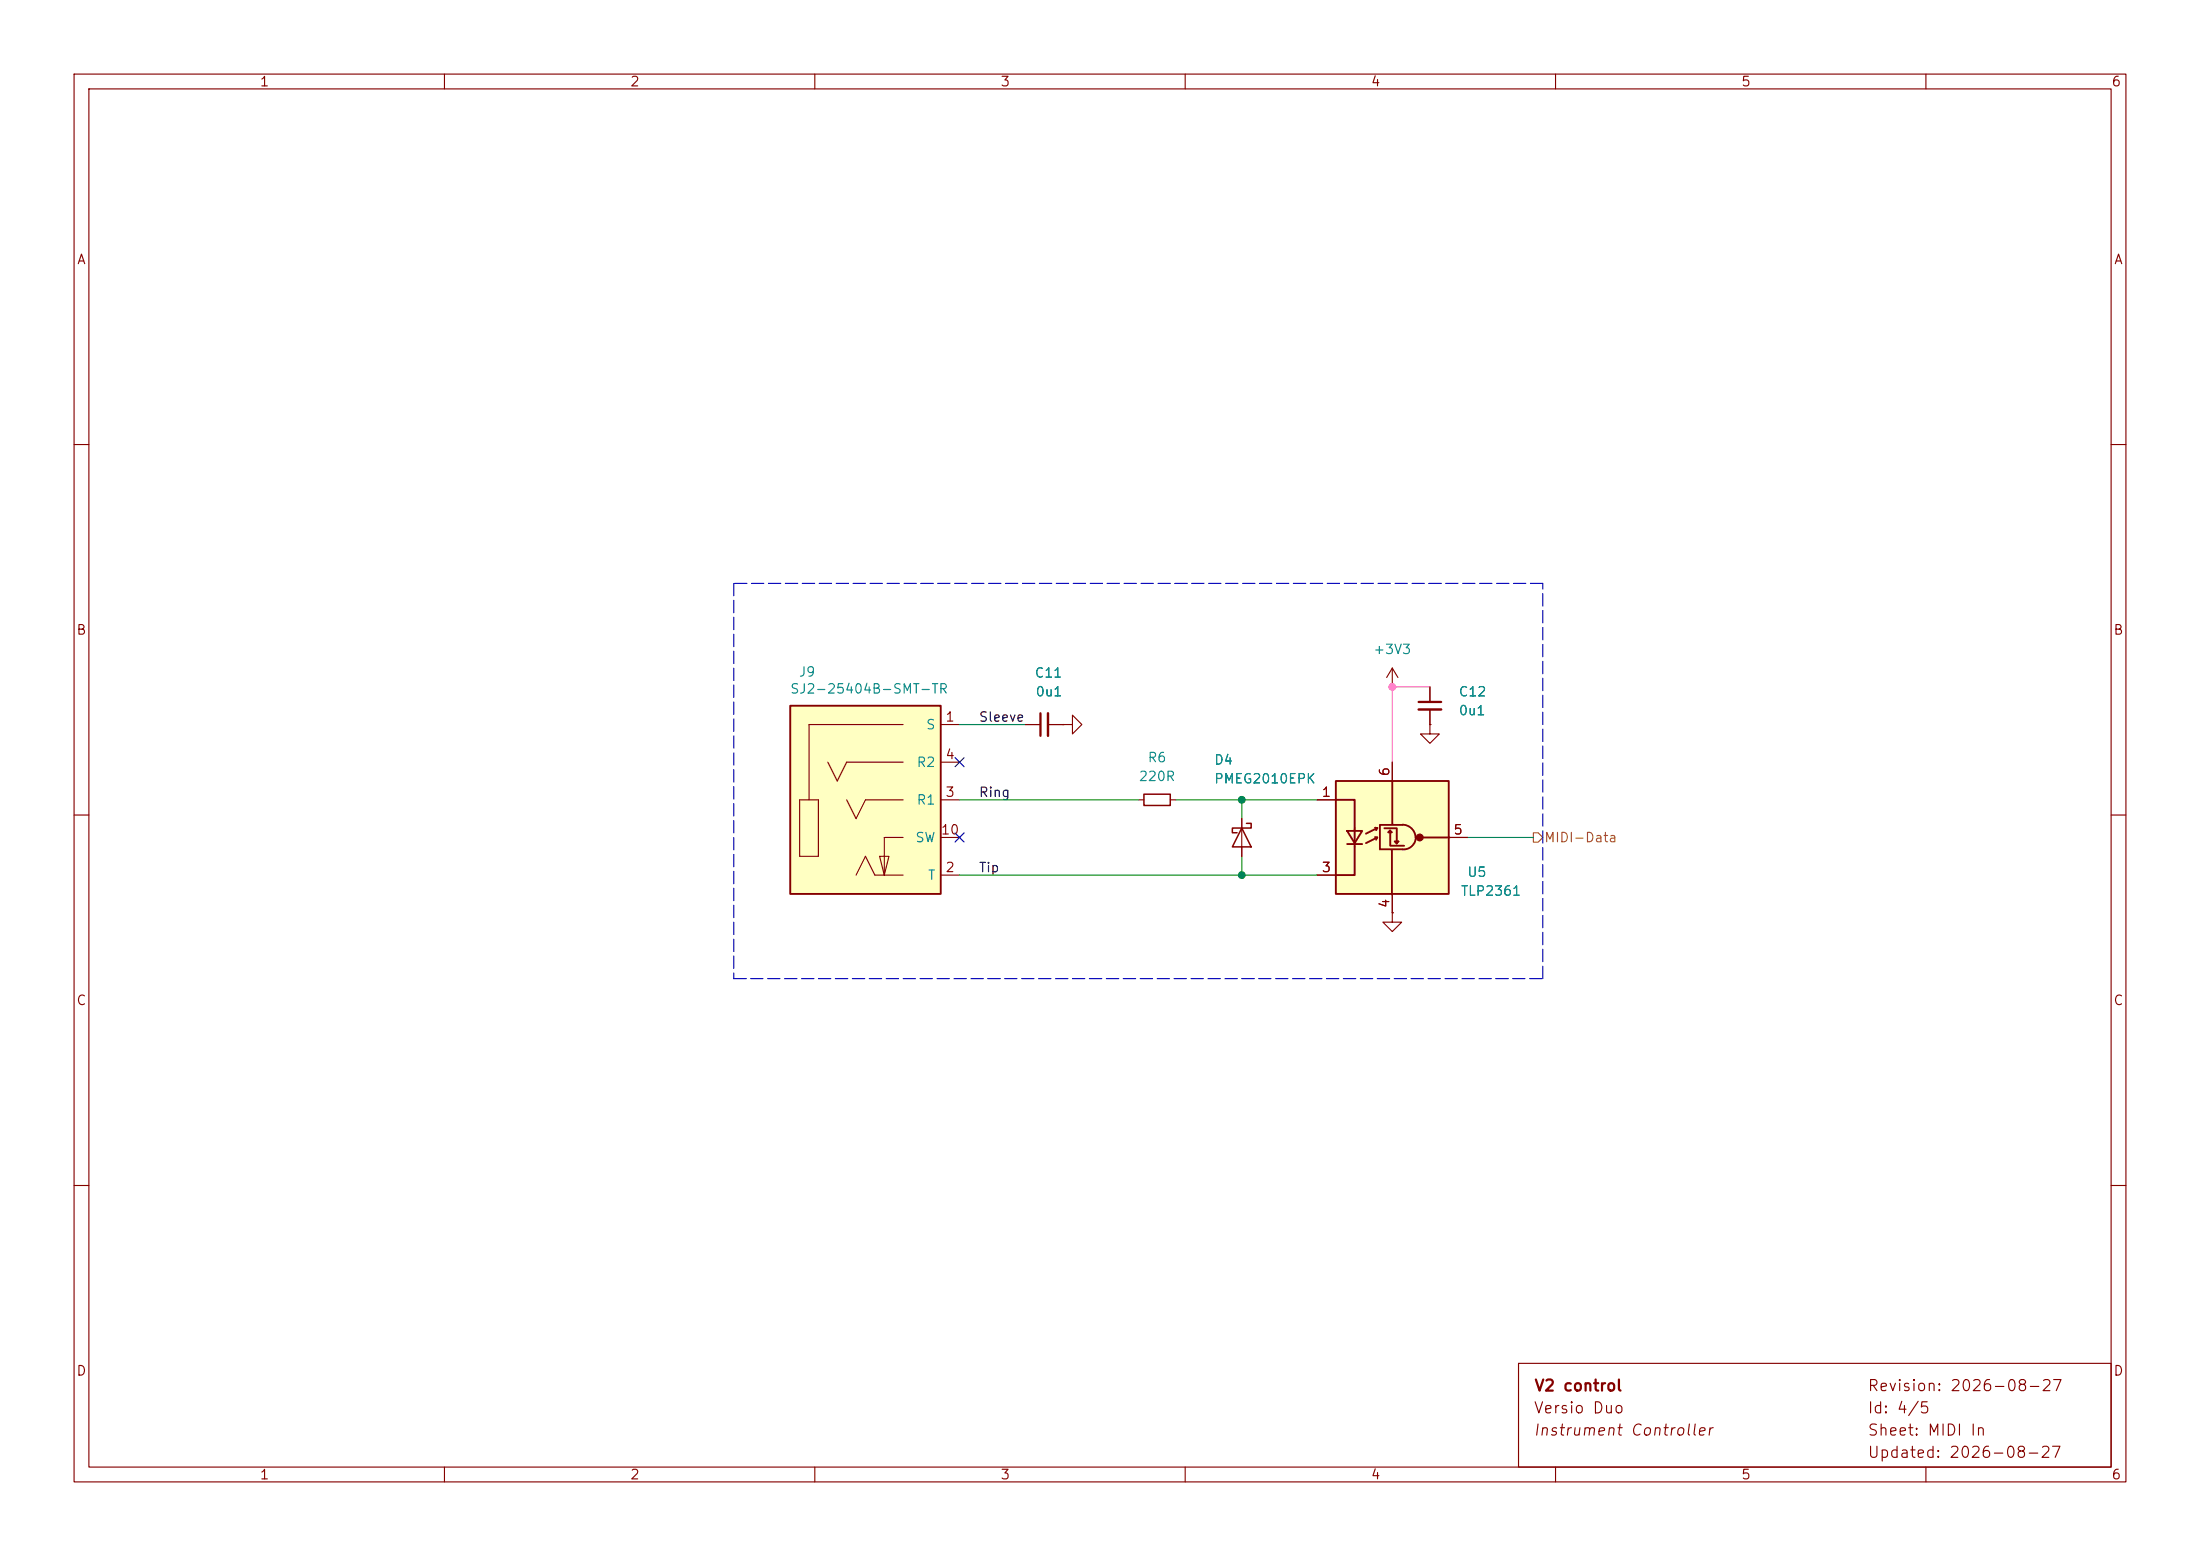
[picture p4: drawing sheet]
<svg xmlns="http://www.w3.org/2000/svg" width="297mm" height="210mm" viewBox="0 0 297 210" stroke-linecap="round" stroke-linejoin="round" font-family="sans-serif">
<g fill="none" stroke="#840000" stroke-width=".15">
<path d="M10 10h277v190h-277zM12 12h273v186h-273zM60 10v2M110 10v2M160 10v2M210 10v2M260 10v2M10 60h2M285 60h2M188 92.7h.1M188 90.2l-.8 1.2M188 90.2l.7 1.2"/>
<path d="M188 90.2v2.5M10 110h2M285 110h2M188 123.2v1.3h1.2l-1.2 1.2-1.3-1.2h1.3M188 123.2h.1M10 160h2M285 160h2M60 198v2M110 198v2M160 198v2M205 184h80v14h-80zM210 198v2"/>
<path d="M260 198v2"/>
</g>
<path d="M180.3 105.4h15.3v15.3h-15.3z" fill="#ffffc2"/>
<g fill="none" stroke="#840000" stroke-width=".25">
<path d="M180.3 105.4h15.3v15.3h-15.3zM180.3 108h2.6v5.8M181.9 112.1h2l-1 1.7zM181.9 113.9h2M182.9 113.9v4.2h-2.6M185.6 111.7l.3 .1M185.6 113h.3M185.9 111.8l-1.5 .7M185.9 113l-1.5 .8M185.9 111.8l-.1 .3M185.9 113l-.1 .3M186.9 111.8h1.7v2"/>
<path d="M187.4 112.3l.3-.2 .2 .2zM187.7 112.4v1.7h1.9M187.9 114.8v5.9M188 105.4v5.8M188.5 113.8l-.2-.2h.5l-.3 .2M189.3 111.3a1.8 1.8 0 0 1 1.8 1.8M189.3 111.3h-3v3.3h3M191.1 113.1a1.66 1.66 0 0 1-1.7 1.5M192 113h3.7"/>
</g>
<circle cx="191.7" cy="113" r=".46" fill="#840000" stroke="#840000" stroke-width=".15"/>
<path d="M138.4 97.8h2.1M141.5 97.8h2M143.5 97.8h1.3v-1.3l1.2 1.3-1.2 1.3v-1.3M143.5 97.8h.1M153.7 108h.7M158 108h.7M177.8 108h2.5M177.8 118.1h2.5M188 102.9v2.5M195.6 113h2.5M188 120.7v2.5" fill="none" stroke="#840000" stroke-width=".15"/>
<path d="M154.4 107.2h3.6v1.5h-3.6z" fill="none" stroke="#840000" stroke-width=".2"/>
<path d="M140.5 96.3v3" fill="none" stroke="#840000" stroke-width=".3"/>
<path d="M141.5 96.3v3" fill="none" stroke="#840000" stroke-width=".33"/>
<g fill="#ffffc2">
<path d="M106.7 95.3h20.3v25.4h-20.3z"/>
<path d="M118.7 115.6h1.3l-.6 2.5z"/>
</g>
<path d="M106.7 95.3h20.3v25.4h-20.3z" fill="none" stroke="#840000" stroke-width=".25"/>
<g fill="none" stroke="#840000" stroke-width=".15">
<path d="M121.9 97.8h-12.7v10.2M127 97.8h2.5M138.4 97.8h2.1M141.5 97.8h2M143.5 97.8h.1M193 97.8v1.3h1.3l-1.3 1.2-1.2-1.2h1.2M193 97.8h.1M193 92.7v2M193 95.8v2M107.9 108h2.6v7.6h-2.6zM111.8 102.9l1.2 2.5 1.3-2.5h7.6M114.3 108l1.3 2.5 1.2-2.5h5.1"/>
<path d="M115.6 118.1l1.2-2.5 1.3 2.5h3.8M118.7 115.6h1.3l-.6 2.5zM121.9 113h-2.5v5.1M127 108h2.5M127 118.1h2.5M127 102.9h2.5M127 113h2.5M167.6 110.5v5.1M177.8 108h2.5M177.8 118.1h2.5M188 102.9v2.5M195.6 113h2.5"/>
<path d="M188 123.2h.1M188 120.7v2.5"/>
</g>
<path d="M191.5 94.7h3.1" fill="none" stroke="#840000" stroke-width=".3"/>
<path d="M191.5 95.8h3.1" fill="none" stroke="#840000" stroke-width=".33"/>
<path d="M167.6 111.8l1.3 2.5h-2.5zM168.3 111.1h.6v.7h-2.5v.6h.6" fill="none" stroke="#840000" stroke-width=".2"/>
<path d="M207 112.4h.6l.7 .6-.7 .7h-.6z" fill="none" stroke="#848400" stroke-width=".15"/>
<path d="M99.1 78.7v53.4M208.3 78.7h-109.2M99.1 132.1h109.2M208.3 132.1v-53.4" fill="none" stroke="#0000c2" stroke-width=".15" stroke-dasharray="1.7 .6"/>
<path d="M129.5 97.8h8.9M129.5 118.1h48.3M129.5 108h24.2M158.7 108h19.1M167.6 108v2.5M167.6 115.6v2.5M198.1 113h8.9" fill="none" stroke="#008400" stroke-width=".15"/>
<path d="M193 92.7h-5v10.2" fill="none" stroke="#ff5cbb" stroke-width=".15"/>
<path d="M128.9 112.4l1.2 1.2M128.9 102.3l1.2 1.2M130.1 112.4l-1.2 1.2M130.1 102.3l-1.2 1.2" fill="none" stroke="#000084" stroke-width=".15"/>
<g fill="#008400" stroke="#008400" stroke-width=".14">
<circle cx="167.6" cy="108" r=".46"/>
<circle cx="167.6" cy="118.1" r=".46"/>
</g>
<circle cx="188" cy="92.7" r=".46" fill="#ff5cbb" stroke="#ff5cbb" stroke-width=".14"/>
<g font-size="1.5" fill="#840000">
<text x="207" y="191.1">Versio Duo</text>
<text x="207" y="188.1">V2 control</text>
<text x="252" y="188.1">Revision: 2026-08-27</text>
<text x="252" y="191.1">Id: 4/5</text>
<text x="206.9" y="194.1">Instrument Controller</text>
<text x="252" y="197.1">Updated: 2026-08-27</text>
<text x="252" y="194.1">Sheet: MIDI In</text>
</g>
<g font-size="1.3" fill="#840000">
<text x="35" y="12">1</text>
<text x="85" y="12">2</text>
<text x="135" y="12">3</text>
<text x="185" y="12">4</text>
<text x="235" y="12">5</text>
<text x="285" y="12">6</text>
<text x="10.3" y="36">A</text>
<text x="285.3" y="36">A</text>
<text x="10.2" y="86">B</text>
<text x="285.2" y="86">B</text>
<text x="127.5" y="97.7">1</text>
<text x="127.5" y="107.9">3</text>
<text x="127.5" y="102.8">4</text>
<text x="178.3" y="107.9">1</text>
<text x="187.9" y="104.9" transform="rotate(-90 187.9 104.9)">6</text>
<text x="126.9" y="112.9">10</text>
<text x="196.1" y="112.9">5</text>
<text x="127.5" y="118">2</text>
<text x="178.3" y="118">3</text>
<text x="187.9" y="122.7" transform="rotate(-90 187.9 122.7)">4</text>
<text x="10.2" y="136">C</text>
<text x="285.2" y="136">C</text>
<text x="10.2" y="186">D</text>
<text x="285.2" y="186">D</text>
<text x="35" y="200">1</text>
<text x="85" y="200">2</text>
<text x="135" y="200">3</text>
<text x="185" y="200">4</text>
<text x="235" y="200">5</text>
<text x="285" y="200">6</text>
</g>
<g font-size="1.3" fill="#008484">
<text x="185.3" y="88.6">+3V3</text>
<text x="106.6" y="93.9">SJ2-25404B-SMT-TR</text>
<text x="107.8" y="91.6">J9</text>
<text x="139.6" y="91.8">C11</text>
<text x="139.7" y="94.3">0u1</text>
<text x="196.8" y="94.3">C12</text>
<text x="124.9" y="98.8">S</text>
<text x="196.8" y="96.9">0u1</text>
<text x="123.7" y="103.8">R2</text>
<text x="153.6" y="105.7">220R</text>
<text x="154.8" y="103.2">R6</text>
<text x="163.8" y="103.5">D4</text>
<text x="163.8" y="106.1">PMEG2010EPK</text>
<text x="123.5" y="114">SW</text>
<text x="123.7" y="108.9">R1</text>
<text x="125.2" y="119.1">T</text>
<text x="198" y="118.7">U5</text>
<text x="197.1" y="121.2">TLP2361</text>
</g>
<g font-size="1.3">
<text x="132.1" y="97.7">Sleeve</text>
<text x="132.1" y="107.9">Ring</text>
<text x="132.1" y="118">Tip</text>
</g>
<text font-size="1.3" fill="#848400" x="208.4" y="114">MIDI-Data</text>
</svg>
